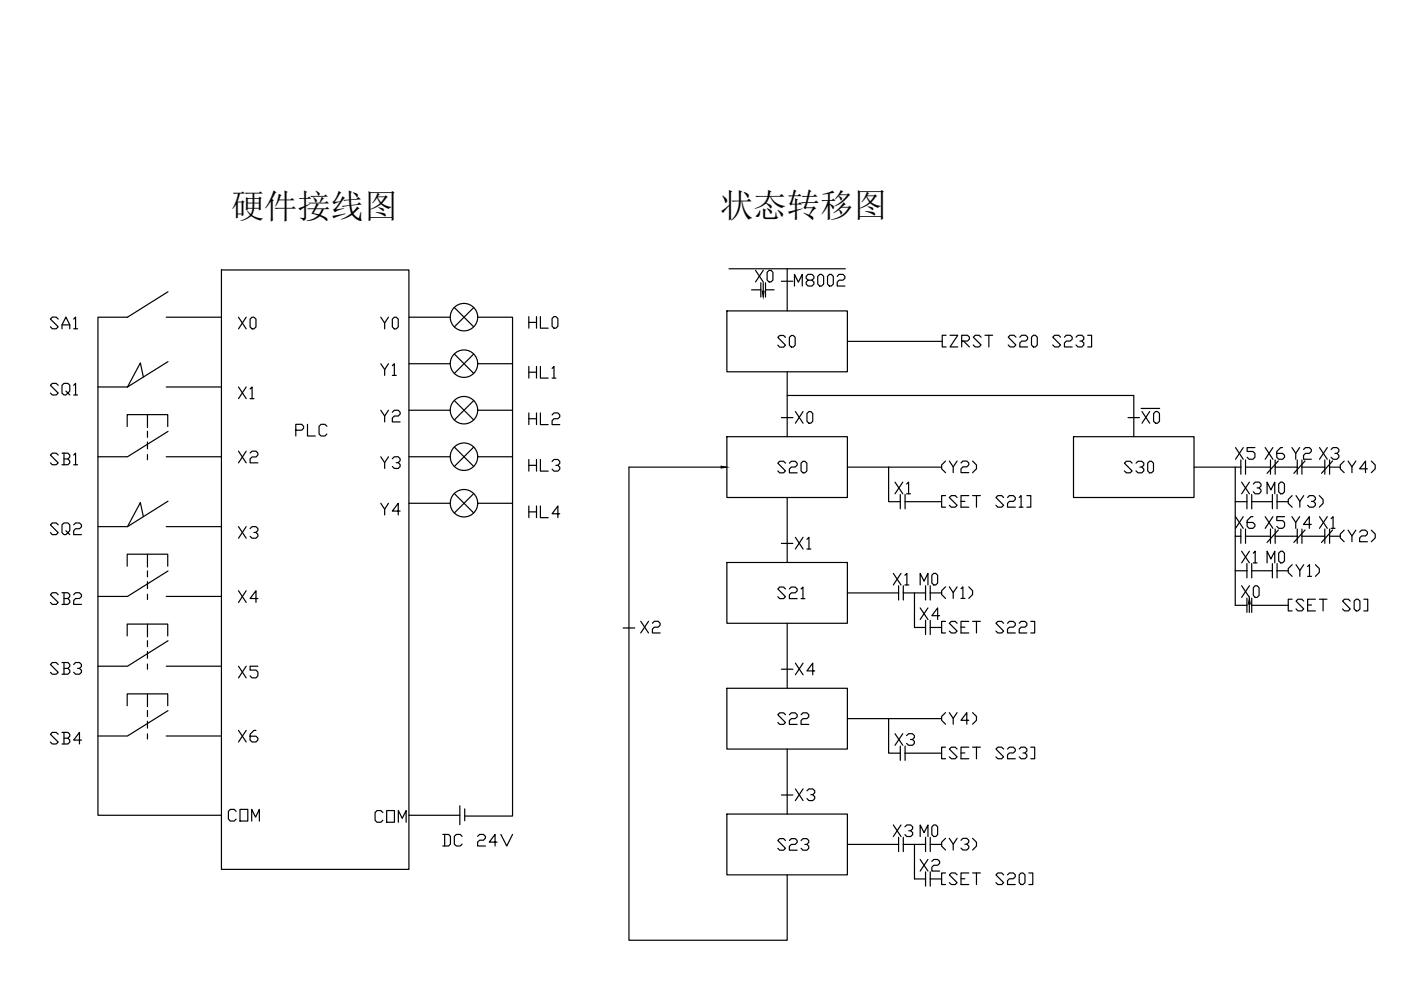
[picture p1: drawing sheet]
<svg xmlns="http://www.w3.org/2000/svg" width="297mm" height="210mm" viewBox="0 0 297 210" stroke-linecap="round" stroke-linejoin="round" font-family="sans-serif">
<!-- layer: 0 -->
<g fill="none" stroke="#000" stroke-width=".25">
<path d="M46.9 57.2h39.8v127.1h-39.8zM154.6 57h24.6M166.9 57v8.9M12.3 67.7l-.4-.5h-.8l-.4 .5 1.6 1.6-.4 .4h-.8l-.4-.4M13.1 69.7v-.8l.9-1.7 .8 1.7v.8M13.1 68.9h1.7M15.6 67.7l.4-.5v2.5M15.6 69.7h.8M30.4 79.9l-.6-3-2.8 5.1M35.2 67.3h11.7M35.6 61.9l-8.6 5.4h-6.2v105.6h26.1M35.6 76.7l-8.6 5.3"/>
<path d="M86.7 67.3h8.8M86.7 77.1h8.8M96.3 65.2l4.1 4.1M96.3 75.1l4.1 4.1M100.4 65.2l-4.1 4.1M100.4 75.1l-4.1 4.1M101.3 67.3h7.4v105.7h-10.2M101.3 77.1h7.4M154.1 65.9h25.6v12.9h-25.6zM166.9 78.8v13.8M179.7 72.4h20.1M20.8 82h6.2"/>
<path d="M27 90.4v-2.5h8.6v2.5M31.3 87.9v2.7M31.3 91.4v1.3M31.3 93.7v1.5M31.3 96.4v1.1M35.2 96.8h11.7M35.2 82h11.7M35.6 91.5l-8.6 5.3h-6.2M50.6 95.7l1.6 2.4M52.2 95.7l-1.6 2.4M53 96.1l.4-.4h.9l.4 .4v.4l-.4 .4h-.9l-.4 .4v.8h1.7M86.7 87h8.8"/>
<path d="M86.7 96.8h8.8M96.3 84.9l4.1 4.1M96.3 94.8l4.1 4.1M100.4 84.9l-4.1 4.1M100.4 94.8l-4.1 4.1M101.3 87h7.4M101.3 96.8h7.4M152.9 99h-19.5v100.4h33.5v-13.9M154.1 92.6h25.6v12.9h-25.6zM165.7 88.5h2.4M166.9 83.8h73.5v8.8M179.7 99h19.9"/>
<path d="M188.4 99v7.4h2.5v1.5M227.6 92.6h25.6v12.9h-25.6zM239.2 88.5h2.4M253.2 99h9.9M261.9 99v7.4h2.5v1.5M30.4 109.5l-.6-2.9-2.8 5.1M31.3 117.5v2.7M35.2 111.7h11.7M35.6 106.3l-8.6 5.4h-6.2M86.7 106.7h8.8M96.3 104.7l4.1 4.1M100.4 104.7l-4.1 4.1"/>
<path d="M101.3 106.7h7.4M154.1 119.3h25.6v12.9h-25.6zM165.7 115.2h2.4M166.9 105.5v13.8M199.6 106.4h-7.7v1.5M261.9 106.4v7.3h1.2M261.9 113.7v14.6M265.4 106.4v1.5M269.8 106.4v1.5M27 120v-2.5h8.6v2.5M27 134.8v-2.5h8.6v2.5M31.3 121v1.3"/>
<path d="M31.3 123.3v1.5M31.3 126v1.1M31.3 132.3v2.7M31.3 135.8v1.3M31.3 138.1v1.5M35.2 126.5h11.7M35.6 121.1l-8.6 5.4h-6.2M35.6 135.9l-8.6 5.4h-6.2M50.6 125.3l1.6 2.4M52.2 125.3l-1.6 2.4M54.7 126.9h-1.7l1.3-1.6v2.4M132.1 133.1h2.5"/>
<path d="M166.9 132.2v13.7M179.7 125.7h10.8M191.5 125.7h4.7M193.9 125.7v7.3M265.4 128.3h7.7M265.4 121h4.4M27 149.6v-2.5h8.6v2.5M31.3 140.8v1.1M31.3 147.1v2.7M31.3 150.6v1.3M31.3 152.9v1.5M31.3 155.6v1.1"/>
<path d="M35.2 141.3h11.7M35.2 156h11.7M35.6 150.7l-8.6 5.3h-6.2M50.6 154.9l1.6 2.4M52.2 154.9l-1.6 2.4M54.3 154.9h-.5l-.8 .8v1.2l.4 .4h.9l.4-.4v-.4l-.4-.4h-1.3M154.1 145.9h25.6v12.9h-25.6zM165.7 141.9h2.4M166.9 158.8v13.8M179.7 152.4h19.9M188.4 152.4v7.3h2.5v1.5M199.6 159.7h-7.7v1.5"/>
<path d="M86.7 172.9h10.8M97.5 170.8v4M98.5 171.5v2.5M154.1 172.6h25.6v12.9h-25.6zM165.7 168.6h2.4M179.7 179h10.8v1.6M191.5 179v1.6M193.9 179v7.4M196.2 179v1.6"/>
<circle cx="98.4" cy="77.1" r="2.91"/>
<circle cx="98.4" cy="67.2" r="2.91"/>
<circle cx="98.4" cy="96.8" r="2.91"/>
<circle cx="98.4" cy="87" r="2.91"/>
<circle cx="98.4" cy="106.7" r="2.91"/>
</g>
<path d="M152.9 98.8l1.2 .2-1.2 .2z" fill="#000" stroke="#000" stroke-width=".21"/>
<g font-size="7.1">
<text x="49" y="46.3">硬件接线图</text>
<text x="152.7" y="46">状态转移图</text>
</g>
<g font-size="6.2">
<text x="261.1" y="98.8">X5</text>
<text x="267.4" y="98.8">X6</text>
<text x="273" y="98.8">Y2</text>
<text x="279" y="98.8">X3</text>
</g>
<g font-size="5.7">
<text x="159.5" y="61">X0</text>
<text x="167.6" y="61.7">M8002</text>
<text x="49.7" y="70.9">X0</text>
<text x="79.7" y="70.9">Y0</text>
<text x="111.1" y="70.9">HL00</text>
<text x="164" y="74.8">S0</text>
<text x="199" y="74.8">[ZRST S20 S23]</text>
<text x="79.7" y="80.8">Y1</text>
<text x="111.1" y="81.5">HL1</text>
<text x="9.9" y="85">SQ1</text>
<text x="49.7" y="85.7">X1</text>
<text x="61.7" y="93.8">PLC</text>
<text x="79.7" y="90.7">Y2</text>
<text x="111.1" y="91.4">HL2</text>
<text x="167.9" y="91">X0</text>
<text x="241.3" y="91">X0</text>
<text x="9.9" y="99.8">SB1</text>
<text x="79.7" y="100.5">Y3</text>
<text x="111.1" y="101.2">HL3</text>
<text x="164" y="101.6">S20</text>
<text x="198.6" y="101.6">(Y2)</text>
<text x="237.4" y="101.6">S30</text>
<text x="283.3" y="101.6">(Y4)</text>
<text x="188.7" y="105.8">X1</text>
<text x="262.5" y="105.8">X3</text>
<text x="267.8" y="105.8">M0</text>
<text x="79.7" y="110.4">Y4</text>
<text x="111.1" y="111.1">HL4</text>
<text x="198.6" y="108.7">[SET S21]</text>
<text x="261.1" y="113.2">X6</text>
<text x="267.4" y="113.2">X5</text>
<text x="272.3" y="108.7">(Y3)</text>
<text x="273" y="113.2">Y4</text>
<text x="279" y="113.2">X1</text>
<text x="9.9" y="114.7">SQ2</text>
<text x="49.7" y="115.4">X3</text>
<text x="167.9" y="117.5">X1</text>
<text x="283.3" y="116.1">(Y2)</text>
<text x="188.4" y="125.2">X1</text>
<text x="194.4" y="125.2">M0</text>
<text x="262.5" y="120.7">X1</text>
<text x="267.8" y="120.7">M0</text>
<text x="272.3" y="123.5">(Y1)</text>
<text x="9.9" y="129.5">SB2</text>
<text x="164" y="128.1">S21</text>
<text x="198.6" y="128.1">(Y1)</text>
<text x="262.5" y="128.1">X0</text>
<text x="272.3" y="130.9">[SET S0]</text>
<text x="135.1" y="135.5">X2</text>
<text x="194.4" y="132.6">X4</text>
<text x="198.6" y="135.5">[SET S22]</text>
<text x="9.9" y="144.3">SB3</text>
<text x="49.7" y="145">X5</text>
<text x="167.9" y="144.3">X4</text>
<text x="164" y="154.9">S22</text>
<text x="198.6" y="154.9">(Y4)</text>
<text x="9.9" y="159.1">SB4</text>
<text x="188.7" y="159.1">X3</text>
<text x="198.6" y="162.3">[SET S23]</text>
<text x="167.9" y="171.1">X3</text>
<text x="47.6" y="175.3">COM</text>
<text x="78.7" y="175.7">COM</text>
<text x="188.4" y="178.5">X3</text>
<text x="194.4" y="178.5">M0</text>
<text x="93.1" y="180.6">DC 24V</text>
<text x="194.4" y="185.9">X2</text>
<text x="198.6" y="181.3">(Y3)</text>
<text x="198.6" y="188.7">[SET S20]</text>
</g>
<text font-size="5.3" x="164" y="181.3">S23</text>
</svg>
